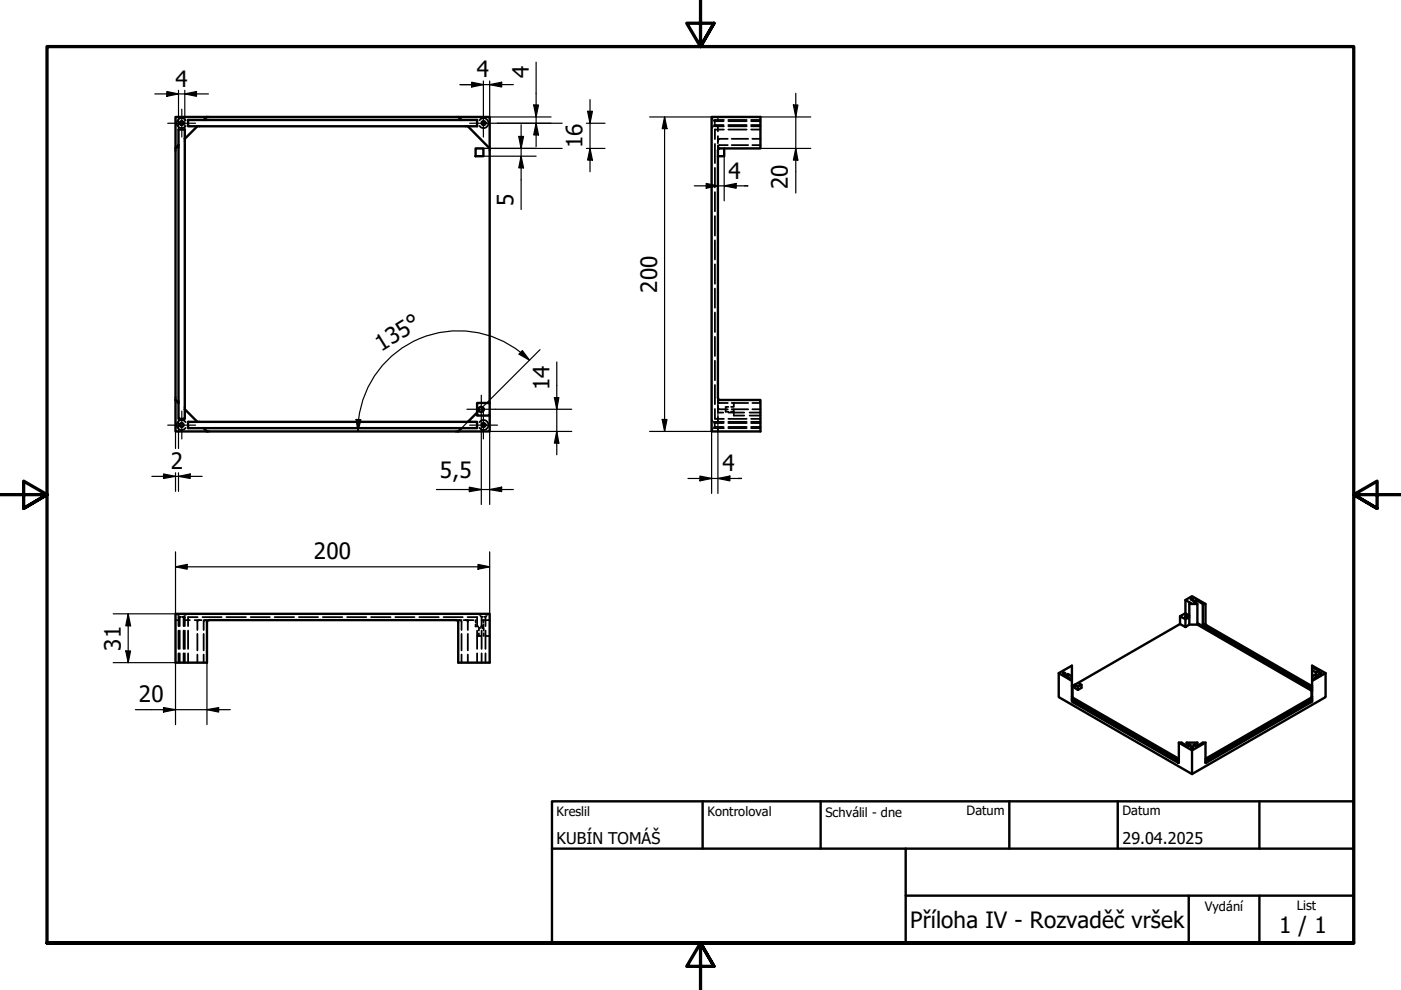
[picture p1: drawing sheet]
<svg xmlns="http://www.w3.org/2000/svg" width="297mm" height="210mm" viewBox="0 0 297 210" stroke-linecap="round" stroke-linejoin="round" font-family="sans-serif">
<g fill="none" stroke="#000" stroke-width=".51">
<path d="M37.2 31.5v53.3M37.8 30.8l-.6 .7M39.9 25.4h61.3v1.4h-61.3zM41.8 26.8l-2.6 2.6M43.9 24.8h-6.7v6.7M43.9 24.8h53.3M43.9 24.8l-.7 .6M97.2 24.8h6.6v6.7M97.2 24.8l.7 .6M99.2 26.8l4.6 4.7M100.8 31.5h1.7v1.6h-1.7zM103.8 31.5v53.9"/>
<path d="M150.9 24.8h10.3v6.7h-8.7l-.3 .4v52.4l.3 .5h8.7v6.7h-10.3zM153.5 31.5v1.6h-1.3M37.2 84.8v6.7h6.7M37.2 84.8l.6 .6M37.8 85.4v3.4h1.4v-2M37.8 85.4v-57.9h1.4v59.3M39.2 86.8l2.6 2.6M43.2 90.8l.7 .7M43.9 91.5h53.3M97.9 90.8l-.7 .7M99.2 89.4h-59.3v1.4h58M101.2 85.4h2.6v2.7h-2.6z"/>
<path d="M101.2 87.5l-2 1.9h2v1.4h-3.3M103.8 88.1v3.4h-6.6M37.2 130.1h66.6v10.4h-6.6v-8.7l-.5-.3h-52.4l-.4 .3v8.7h-6.7zM250.2 132.3l1.1 .6v-1.6l.9-.5v1.6l-.9 .5M250.2 132.3l-21.7 12.5M251.3 130.7l.3-.1 .2 .2-.4 .2zM251.3 131.3l-1.1-.6v1.6M251.3 130v-2.8l1.2 .7-.3 .2v2.7M251.3 127.2l1.4-.8 2.9 1.7M252.2 130.5l-.9-.5-1.1 .7M252.2 132.4h1.7l24.1 14 .2-.1M252.2 128.1h1.7v4.3"/>
<path d="M252.5 127l.3-.1 .2 .2-.3 .1-.2-.1zM253.6 127.9v-.7l-.6 .3 .9 .6M253.6 127.2l1.4 .9M253.9 132.1l24.3 14M224.5 142.7v5.1l28.2 16.3M225.4 142.7l.3-.1 .2 .2-.3 .1-.2-.1zM226.4 142.9l-.5 .3 1.4 .9M227.3 144.4l-2.8-1.7 2.8-1.6v7.5l.2 .3 22.3 12.9 .1-.1v-4.2h.6l1.4 .8 .6-.3-.9-.5M227.3 145.4l.1 .1 1.1-.7 .8 .4v.6l-.8 .5-.7-.5v-.6l.7 .4v.7M227.3 147.7l.2 .2 22.4 13M227.3 148.3l.2 .3 22.4 12.9M227.3 143.4l-.9-.5v.6"/>
<path d="M227.3 148.1l22.6 13.1M229.3 145.2l-.8 .4M249.9 157.5l2.8 1.6 2.9-1.6M251.6 158.1v-.6h2.3v.6M252.5 158.3h.3l.2 .2-.3 .1-.2-.1zM278.2 144.4l2.9-1.7-2.9-1.6-.1 7.7-22.4 13-.1-4.3h-.6l-1.4 .8-.6-.3 .9-.5M278.2 148.3l-.1 .2-22.5 13M278.2 147.7l-.1 .2-22.5 13M278.2 145.4l-22.5-12.9-.1-4.4h-.6l.1 4.4 23.1 13.2M278.2 143.4l.8-.5v.6M278.2 141.4l1.4 .9-.6 .3-.8-.5M278.2 148.1l-22.6 13.1"/>
<path d="M279 142.9l.6 .3-1.4 .9M279.7 142.7l.3-.1 .2 .2-.4 .1zM281.1 142.7v5.1l-28.4 16.3v-5"/>
<circle cx="38.5" cy="26.1" r=".41"/>
<circle cx="102.5" cy="26.1" r=".41"/>
<circle cx="38.5" cy="90.1" r=".41"/>
<circle cx="102" cy="86.8" r=".54"/>
<circle cx="102.5" cy="90.1" r=".41"/>
</g>
<path d="M255 132.3h.6M255.2 132.6h.6M227.5 145.4v2.5M227.5 148.6v.3M278 145.4v.3M278 146.4v1.5M278 148.6v.3M249.7 161.7h.2M255.6 161.7h.2" fill="none" stroke="#000" stroke-width=".38"/>
<g fill="none" stroke="#000" stroke-width=".38">
<path d="M39.4 25.5a1.05 1.05 0 0 0-1.6-.2 1.05 1.05 0 0 0 0 1.6 1.05 1.05 0 0 0 1.6-.2M101.7 25.5a1.05 1.05 0 0 1 1.5-.2 1.05 1.05 0 0 1 0 1.6 1.05 1.05 0 0 1-1.5-.2M150.9 25.1l.2 .1M151.1 27l-.2 .1M151.3 25.5l.2 .2M151.5 25.7v.2M151.5 26.3v.2M151.5 26.5l-.2 .3M151.5 26.5h1.9M151.5 25.7h1.9M151.6 26.3v.5h1.9M151.6 30.5v4.1"/>
<path d="M151.6 35.6v4.1M152.2 24.8v.2M152.2 25.2v.2M152.2 26.8v1M152.2 28.9v1.5M152.2 30.8v.7h.1M152.2 31.7v.2M152.3 31l-.1 .3M152.3 29.7l-.1 .2M152.5 31.5h.1M153.5 27.5h-1.9v2M153.5 25.4h-1.9v.5"/>
<path d="M154.3 30.8h-1.8l-.1 .1M154.3 29.4h-1.8l-.1 .2M154.4 27.5h3.9M154.4 25.4h3.9M154.4 26.8h3.9M154.4 26.5h3.9M154.4 25.7h3.9M155.1 30.8h3.5M155.1 29.4h3.5M159.3 27.5h1.9M159.3 25.4h1.9M159.3 26.8h1.9"/>
<path d="M159.3 26.5h1.9M159.3 25.7h1.9M159.5 30.8h1.7M159.5 29.4h1.7M151.6 40.7v4.1M151.6 45.8v4.1M151.6 51v4M151.6 56v4.2M151.6 61.2v4M151.6 66.3v4.1M151.6 71.4v4.1M151.6 76.5v4.1"/>
<path d="M39.4 89.5a1.05 1.05 0 0 0-1.6-.2 1.05 1.05 0 0 0 0 1.6 1.05 1.05 0 0 0 1.6-.2M101.7 89.5a1.05 1.05 0 0 1 1.5-.2 1.05 1.05 0 0 1 0 1.6 1.05 1.05 0 0 1-1.5-.2M150.9 89.1l.2 .2M151.1 91l-.2 .2M151.3 89.4l.2 .3M151.5 89.7v.3M151.5 90.3v.2M151.5 90.5l-.2 .3M151.5 89.7h1.9M151.5 90.5h1.9M151.6 90.3v.5h1.9M151.6 86.7v2.1h1.9"/>
<path d="M151.6 81.6v4.1M152.2 87.5h1.2M152.2 84.7v.7h.1M152.2 84.3v.3M152.2 85.9v1.4M152.2 88.4v1M152.2 90.8v.2M152.2 91.2v.3M152.2 85l.1 .2M152.2 86.3l.1 .2M152.4 85.4h.1M152.4 86.7l1.9 .1"/>
<path d="M152.5 85.4h1.8M153.5 89.4h-1.9v.5M153.9 87v.3h.5M154.4 86.3h-.5v.3M154.4 87.5h3.4M154.4 89.4h3.9M154.4 90.8h3.9M154.4 88.8h3.9M154.4 89.7h3.9M154.4 90.5h3.9M155 86.3h.6M155 87.3h.6"/>
<path d="M155.1 85.4h3.5M155.1 86.8h3.5M155.6 85.4v.7M155.6 86.8v.9M155.6 87.9v.2h2.2M158.9 87.5h2.3M158.9 88.1h2.3M159.3 89.4h1.9M159.3 90.8h1.9M159.3 88.8h1.9M159.3 89.7h1.9M159.3 90.5h1.9"/>
<path d="M159.5 85.4h1.7M159.5 86.8h1.7M37.2 131.5h.2M37.5 130.1l.2 .2M37.7 131.5h.1M37.8 133.7v3.9M37.8 138.5v2M37.8 130.6l.3 .2M38.1 130.8h.3M38.1 130.8v2M38.1 133.7v3.9M38.1 138.5v2"/>
<path d="M38.3 130.8h-.5v2M38.7 130.8h.2M38.7 130.8h.5v2M38.9 130.8v2M38.9 133.7v3.9M38.9 138.5v2M39.2 131.5h1.1M39.2 133.7v3.9M39.2 138.5v2M39.2 130.6l-.3 .2M39.6 130.1l-.2 .2M39.9 133.7v3.9"/>
<path d="M39.9 138.5v2M41.3 131.5h1.4M41.8 134.4v3.5M41.8 138.8v1.7M41.9 131.7l-.1 1.9M41.9 130.8h-2v2M42.3 131.5h-.2M42.9 130.8h4.1M43.2 131.5h.7M43.2 134.4v3.5M43.2 138.8v1.7M43.2 131.7v1.9"/>
<path d="M43.6 131.5h-.2M44.1 131.5h.2M48 130.8h4.1M53.1 130.8h4.1M58.2 130.8h4.2M63.4 130.8h4M68.5 130.8h4.1M73.6 130.8h4.1M78.7 130.8h4.1M83.8 130.8h4.1M88.9 130.8h4.1M94 130.8h4.1"/>
<path d="M96.7 131.5h.3M97.2 131.5h.7M97.4 131.5h.2M97.8 131.7l.1 1.9M97.9 134.4v3.5M97.9 138.8v1.7M98.3 131.5h2.1M98.7 131.5h.2M99.1 131.7l.1 .1M99.1 130.8h2.1v2M99.2 131.5v.1M99.2 131.7v1.9"/>
<path d="M99.2 134.4v3.5M99.2 138.8v1.7M100.8 131.5v.4M100.8 132.4v.4h.6M101.2 134.8h.8M101.2 133.7v3.9M101.2 138.5v2M101.5 130.1l.2 .2M101.5 134.3v.5M101.9 133.1h-.4v.6M101.9 130.6l.2 .2M102.1 131.5h1.7"/>
<path d="M102.1 130.8h.3M102.1 130.8v2M102.1 133.7v3.9M102.1 138.5v2M102.2 133.1h.4v.6M102.5 132.4v.4h-.5M102.5 131.5v.4M102.6 134.3v.5M102.7 130.8h.2M102.9 134.8h.9M102.9 130.8v2M102.9 133.7v3.9"/>
<path d="M102.9 138.5v2M103.1 130.6l-.2 .2M103.6 130.1l-.2 .2"/>
</g>
<path d="M148.5 -.1v10l-2.9-5h5.8l-2.9 5 2.9-5M0 104.9h10l-5-2.9v5.8l5-2.9-5 2.9M297 104.9h-10l5-2.9v5.8l-5-2.9 5 2.9M10 199.9v-190h277v190h-277h277M151.4 204.9l-2.9-5 2.9 5h-5.8l2.9-5v10" fill="none" stroke="#000" stroke-width=".7"/>
<!-- layer: Nadpis (ISO) -->
<path d="M117 169.9h170v30h-170zM117 179.9h170M149 169.9v10M174 169.9v10M192 179.9v20M214 169.9v10M237 169.9v10M267 169.9v10M192 189.9h95M252 189.9v10M267 189.9v10" fill="none" stroke="#000" stroke-width=".51"/>
<g fill="none" stroke="#000" stroke-width=".25">
<path d="M32.8 19.9h11.4M35.4 19.4l2.4 .5-2.4 .5zM37.8 19.1v6.9M39.2 19.9l2.5-.5v1zM39.2 19.1v6.9M97.5 17.9h11.3M100 17.4l2.5 .5-2.5 .6zM102.5 17.2v5.9M103.8 17.9l2.6-.5v1.1zM103.8 17.2v7.6h13M113.7 13.2v17.9M168.7 19.8v21.1"/>
<path d="M37.8 26.2v5.1M39.2 26.2v3.7M102.5 31.5h16.7M102.5 33.1h11.2M105.5 26.1h13.7M110 28.9h1l-.5 2.6zM110.5 33.1l.5 2.5h-1zM110.5 26.5v17.9M113.2 22.3h1l-.5 2.5zM113.7 26.1l.5 2.5h-1zM124.3 31.5h4M124.3 26.1h4"/>
<path d="M124.6 23.6h1l-.5 2.5zM125.1 31.5l.5 2.4h-1zM125.1 21.1v15.3M137.7 24.8h13.2M140.9 24.8l.5 2.5h-1zM140.9 24.8v66.7M147.2 39.4h11.4M149.7 38.9l2.5 .5-2.5 .5zM153.5 39.4l2.6-.5v1zM153.5 33.1v9.5M161.2 24.8h10.7M161.2 31.5h10.7"/>
<path d="M168.2 22.3h1l-.5 2.5zM168.7 31.5l.5 2.4h-1zM110.4 74.7l1.9 1.7M110.4 74.7a21.3 21.3 0 0 0-22.5-2.4 21.3 21.3 0 0 0-12 19.2M110.7 74.3l1.6 2.1-2.3-1.3zM114.5 74.1l-12.4 12.4M118 76.7v19.7M37.2 84.3v5.7M37.2 90.2v4.9M37.8 85v5M37.8 90.2v4.9M75.5 88.9l1 .1-.6 2.5z"/>
<path d="M101.7 86.9l-3.8 3.9M102 89.8v.2M102 90.2v16.8M103.8 88.1v1.9M103.8 90.2v16.8M103.8 91.5h17.4M105 86.8h16.2M117.5 84.3h1l-.5 2.5zM118 91.5l.5 2.5h-1zM137.7 91.5h13.2v13.1M140.4 88.9h1l-.5 2.6zM152.2 84.3v20.3"/>
<path d="M32.2 101h10.7M34.7 100.5l2.5 .5-2.5 .4zM37.2 100.2v4M37.2 117v13.1h-13.2M37.8 101l2.5-.5v.9zM37.8 100.2v4M92.5 103.8h16.3M99.5 103.3l2.5 .5-2.5 .4zM101.3 119.7l2.5 .5-2.5 .5zM103.8 103.8l2.6-.5v.9zM103.8 117v13.1M145.9 101.4h11.3"/>
<path d="M148.4 100.9l2.5 .5-2.5 .6zM152.2 101.4l2.5-.5v1.1zM26.7 138h1l-.5 2.5zM27.2 130.1l.5 2.6h-1zM27.2 130.1v10.4M37.2 120.2l2.5-.5v1zM37.2 120.2h66.6M24 140.5h13.2v13.1M28.7 150.5h20.1M34.7 150l2.5 .5-2.5 .5zM43.9 150.5l2.5-.5v1zM43.9 140.5v13.1"/>
</g>
<g fill="#000">
<path d="M39.2 19.9l2.5-.5v1zM100 17.4l2.5 .5-2.5 .6zM103.8 17.9l2.6-.5v1.1zM35.4 19.4l2.4 .5-2.4 .5zM110 28.9h1l-.5 2.6zM110.5 33.1l.5 2.5h-1zM113.2 22.3h1l-.5 2.5zM113.7 26.1l.5 2.5h-1zM124.6 23.6h1l-.5 2.5zM125.1 31.5l.5 2.4h-1zM140.9 24.8l.5 2.5h-1zM149.7 38.9l2.5 .5-2.5 .5z"/>
<path d="M153.5 39.4l2.6-.5v1zM168.2 22.3h1l-.5 2.5zM168.7 31.5l.5 2.4h-1zM110.7 74.3l1.6 2.1-2.3-1.3zM75.5 88.9l1 .1-.6 2.5zM117.5 84.3h1l-.5 2.5zM118 91.5l.5 2.5h-1zM140.4 88.9h1l-.5 2.6zM34.7 100.5l2.5 .5-2.5 .4zM37.2 120.2l2.5-.5v1zM37.8 101l2.5-.5v.9zM99.5 103.3l2.5 .5-2.5 .4z"/>
<path d="M103.8 103.8l2.6-.5v.9zM148.4 100.9l2.5 .5-2.5 .6zM152.2 101.4l2.5-.5v1.1zM26.7 138h1l-.5 2.5zM27.2 130.1l.5 2.6h-1zM101.3 119.7l2.5 .5-2.5 .5zM34.7 150l2.5 .5-2.5 .5zM43.9 150.5l2.5-.5v1z"/>
</g>
<path d="M35.6 26.1h5.9M38.5 23.1v6M99.6 26.1h5.9M102.5 23.1v6M35.6 90.1h5.9M38.5 87.2v5.9M99 86.8h6M99.6 90.1h5.9M102 83.8v6M102.5 87.2v5.9" fill="none" stroke="#000" stroke-width=".25"/>
<g font-size="4.8">
<text x="101.1" y="16.4">4</text>
<text x="112.1" y="16.6" transform="rotate(-90 112.1 16.6)">4</text>
<text x="37.2" y="18.4">4</text>
<text x="123.5" y="31.4" transform="rotate(-90 123.5 31.4)">16</text>
<text x="154.4" y="37.9">4</text>
<text x="167.1" y="40.2" transform="rotate(-90 167.1 40.2)">20</text>
<text x="108.9" y="43.7" transform="rotate(-90 108.9 43.7)">5</text>
<text x="139.3" y="62.1" transform="rotate(-90 139.3 62.1)">200</text>
<text x="80.8" y="74.6" transform="rotate(-32 80.8 74.6)">135°</text>
<text x="116.5" y="82.8" transform="rotate(-90 116.5 82.8)">14</text>
<text x="36.2" y="99.5">2</text>
<text x="93.3" y="101.4">5,5</text>
<text x="153.2" y="99.9">4</text>
<text x="66.5" y="118.6">200</text>
<text x="25.6" y="138" transform="rotate(-90 25.6 138)">31</text>
<text x="29.5" y="148.9">20</text>
<text x="193" y="196.8">Příloha IV - Rozvaděč vršek</text>
<text x="271.2" y="197.8">1 / 1</text>
</g>
<g font-size="3.4">
<text x="118" y="178.9">KUBÍN TOMÁŠ</text>
<text x="238" y="178.9">29.04.2025</text>
</g>
<g font-size="2.7">
<text x="118" y="173">Kreslil</text>
<text x="150" y="173">Kontroloval</text>
<text x="175" y="173.1">Schválil - dne</text>
<text x="204.9" y="172.9">Datum</text>
<text x="238" y="172.9">Datum</text>
<text x="255.5" y="193.1">Vydání</text>
<text x="275" y="192.9">List</text>
</g>
</svg>
